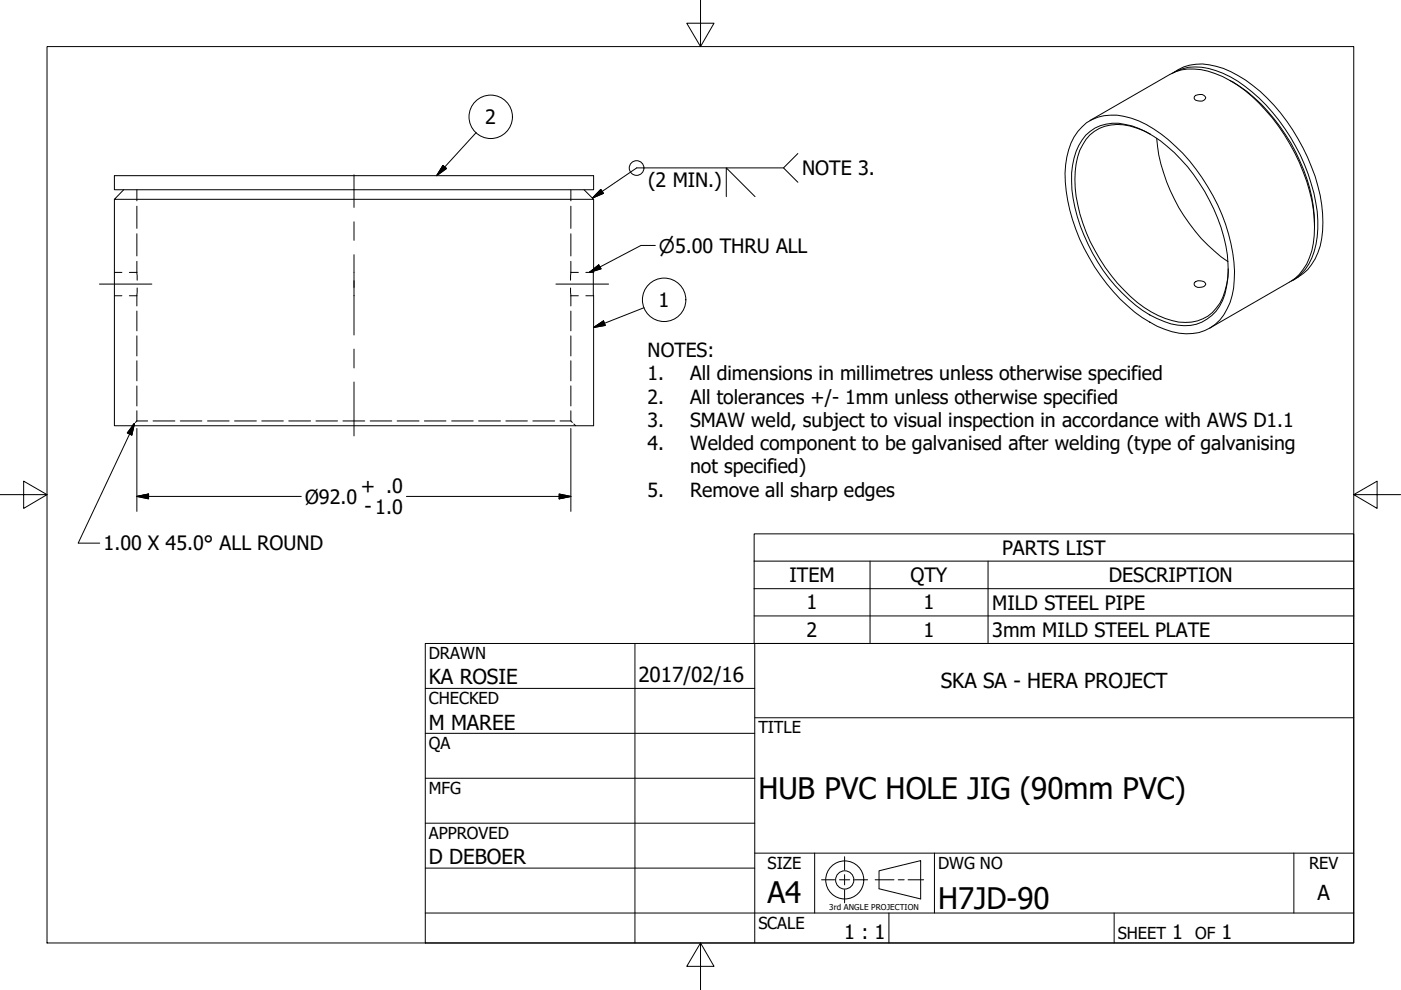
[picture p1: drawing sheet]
<svg xmlns="http://www.w3.org/2000/svg" width="297mm" height="210mm" viewBox="0 0 297 210" stroke-linecap="round" stroke-linejoin="round" font-family="sans-serif">
<!-- layer: Visible (ANSI) -->
<g fill="none" stroke="#000" stroke-width=".21">
<path d="M248.4 15.6a11.4 11.4 0 0 1 10.9-.1 34.6 34.6 0 0 1 15.4 15.5 33.6 33.6 0 0 1 4.6 19.2 11.4 11.4 0 0 1-5.5 9.4M248.8 15.4a10 10 0 0 1 9.1-1.3 26.3 26.3 0 0 1 12.2 8.2 41 41 0 0 1 10.3 23 16.7 16.7 0 0 1-2.3 10.8 11.1 11.1 0 0 1-3.9 3.3M260.7 17.1a34.2 34.2 0 0 1 13 13.2 34.4 34.4 0 0 1 5 17.9M24.3 37.2h101.6v3h-101.6zM229.4 26.9a9.9 9.9 0 0 1 10.4-1.8 28.7 28.7 0 0 1 12.4 9 39.6 39.6 0 0 1 9.5 23.4 15.1 15.1 0 0 1-3.1 10.4 9.6 9.6 0 0 1-10.1 2.4 26.5 26.5 0 0 1-12.4-8.4 39.4 39.4 0 0 1-10.3-25.2 15.2 15.2 0 0 1 2.7-8.9zM230.2 28.7a8.6 8.6 0 0 1 8.4-2.3 22.9 22.9 0 0 1 11.8 7.4 37.2 37.2 0 0 1 9.9 22.1 16.6 16.6 0 0 1-1.7 9 8.8 8.8 0 0 1-10.3 3.8 24.9 24.9 0 0 1-11.8-8.1 38.9 38.9 0 0 1-9.2-20.4 16.3 16.3 0 0 1 2.1-10.5zM231.1 25.6l16.9-9.8a10.9 10.9 0 0 1 9.6-.2 28.7 28.7 0 0 1 12.1 9.4 40.9 40.9 0 0 1 8.9 21.3 18.2 18.2 0 0 1-1.5 9.7 9.3 9.3 0 0 1-3.7 3.8l-16.9 9.8M244 28.5a12.9 12.9 0 0 0-9.7-1.7 9.2 9.2 0 0 0-6.1 8 30.8 30.8 0 0 0 5 20.1 33.9 33.9 0 0 0 10.9 11.2 13.4 13.4 0 0 0 9.8 1.9 9.4 9.4 0 0 0 6.2-7.8l.3-3.2M245.2 29.3a36.2 36.2 0 0 0 15.1 26.2M253.5 20.2a1.44 1.44 0 0 1 2.2 .5 1.44 1.44 0 0 1-2.5 .3v-.5zM24.3 42.3v48h101.6v-48M26.2 40.2l-1.9 2.1h101.6l-2.1-2.1"/>
<path d="M253.2 59.9a1.66 1.66 0 0 1 2.5 .3 1.52 1.52 0 0 1-2.5 .3z"/>
</g>
<!-- layer: Hidden (ANSI) -->
<g fill="none" stroke="#000" stroke-width=".21">
<path d="M24.3 57.8h1.5M27.4 57.8h1.6M29 57.8l.1 1.6M29 40.2v2.4M29 43.7v4.7M29 49.6v4.7M29 55.4v2.4M121 57.8v1.6M121 57.8h1.6M121 40.2v2.4M121 43.7v4.7M121 49.6v4.7"/>
<path d="M121 55.4v2.4M124.2 57.8h1.7M24.3 62.7h1.5M27.4 62.7h1.6M29 62.7v2.2M29 65.9v4.2M29 71.2v4.3M29 76.5v4.2M29.1 61.1l-.1 1.6M121 61.1v1.6M121 62.7h1.6M121 62.7v2.2"/>
<path d="M121 65.9v4.2M121 71.2v4.3M121 76.5v4.2M124.2 62.7h1.7M28.4 89.9l-.4 .4M29 89.3h2.3M29 89.3l-.3 .3M29 81.8v4.3M29 87.1v2.2M32.4 89.3h4.7M38.2 89.3h4.6M44 89.3h4.6"/>
<path d="M49.7 89.3h4.7M55.5 89.3h4.6M61.2 89.3h4.6M67 89.3h4.6M72.7 89.3h4.6M78.5 89.3h4.6M84.2 89.3h4.6M90 89.3h4.6M95.8 89.3h4.5M101.5 89.3h4.6M107.3 89.3h4.5M113 89.3h4.6"/>
<path d="M118.7 89.3h2.3l.3 .3M121 81.8v4.3M121 87.1v2.2M121.7 89.9l.3 .4"/>
</g>
<!-- layer: Symbol (ANSI) -->
<g fill="none" stroke="#000" stroke-width=".21">
<path d="M93.9 35.1l.8 .6-2.1 1.5zM101 28.1l-8.4 9.1M166.1 35.6h-31.1l-9.4 6.4M169.2 32.5l-3.1 3.1 3.1 3M125 57.8l1.9-1.6 .5 .8zM127.4 40.2l.6 .8-2.4 1zM138.9 52h-3l-10.9 5.8M154 41.7v-6.1l6.1 6.1M125.9 69.4l2.1-1.4 .3 1zM136.5 65.2l-10.6 4.2M28.5 89.8l-.6 2.4-.9-.4zM28.5 89.8l-11.9 25.4h4.5"/>
<path d="M159.9 119v-5.8h127.1v5.8M159.9 119h127.1v5.8M159.9 119v17.4h127.1v-11.6M184.5 119v17.4M209.5 119v17.4M159.9 124.8h127.1M159.9 130.6h127.1"/>
<circle cx="104" cy="24.8" r="4.6"/>
<circle cx="135" cy="35.6" r="1.56"/>
<circle cx="140.8" cy="63.6" r="4.6"/>
</g>
<!-- layer: Border (ANSI) -->
<path d="M148.5 -.1v10l-2.9-5h5.8l-2.9 5M10 9.9h277v190h-277zM0 104.9h10l-5-2.9v5.8l5-2.9M287 104.9l5 2.9v-5.8l-5 2.9h10M148.5 199.9l2.9 5h-5.8l2.9-5v10" fill="none" stroke="#000" stroke-width=".21"/>
<!-- layer: Title (ANSI) -->
<g fill="none" stroke="#000" stroke-width=".21">
<path d="M90.2 136.4h196.8v63.5h-196.8zM134.6 136.4v63.5M160 136.4v63.5M90.2 146h69.8M90.2 155.5h69.8M160 152.2h127M90.2 165h69.8M90.2 174.5h69.8M90.2 193.6h196.8M90.2 184.1h69.8M160 180.9h127M172.7 180.9v12.7"/>
<path d="M188.5 193.6v6.3M198.1 180.9v12.7M236.2 193.6v6.3M274.3 180.9v12.7"/>
</g>
<!-- layer: Dimension (ANSI) -->
<path d="M29 90.8v17.6M121 90.8v17.6M29 105.3l2.5-.6v1.1zM29 105.3h34.9M86.2 105.3h34.8M118.6 104.7l2.4 .6-2.4 .5z" fill="none" stroke="#000" stroke-width=".21"/>
<path d="M29 105.3l2.5-.6zM29 105.3l2.5-.6v1.1zM118.6 105.8l2.4-.5zM118.6 104.7l2.4 .6-2.4 .5z" fill="#000" stroke="#000" stroke-width=".21"/>
<!-- layer: Centerline (ANSI) -->
<path d="M75.1 37.1v6.9M75.1 47v4M75.1 54v17M21.1 60.2h11.1M75.1 74v4M117.9 60.2h11.1M75.1 81v11.4" fill="none" stroke="#000" stroke-width=".21"/>
<!-- layer: Symbol (ANSI) -->
<path d="M93.9 35.1l-1.3 2.1zM93.9 35.1l.8 .6-2.1 1.5zM125 57.8l1.9-1.6zM125 57.8l1.9-1.6 .5 .8zM127.4 40.2l-1.8 1.8zM127.4 40.2l.6 .8-2.4 1zM125.9 69.4l2.1-1.4zM125.9 69.4l2.1-1.4 .3 1zM28.5 89.8l-.6 2.4zM28.5 89.8l-.6 2.4-.9-.4z" fill="#000" stroke="#000" stroke-width=".21"/>
<!-- layer: Sketch Geometry (ANSI) -->
<g fill="none" stroke="#000" stroke-width=".21">
<path d="M174.2 186.5h2.8M178 186.5h2.1M179.1 181.6v2.8M179.1 185.5v2.1M179.1 188.6v2.8M181.2 186.5h2.8M185.5 186.5h4M186.4 184.6l8.8-2.1v8.1l-8.8-2.2zM190.4 186.5h1.3M192.5 186.5h3.3"/>
<circle cx="179.1" cy="186.6" r="4"/>
<circle cx="179.1" cy="186.6" r="1.94"/>
</g>
<g font-size="6.3">
<text x="160.8" y="169.3">HUB PVC HOLE JIG (90mm PVC)</text>
<text x="162.8" y="191.4">A4</text>
<text x="198.9" y="192.7">H7JD-90</text>
</g>
<g font-size="4.4">
<text x="90.9" y="145.1">KA ROSIE</text>
<text x="135.4" y="144.5">2017/02/16</text>
<text x="199.5" y="145.9">SKA SA - HERA PROJECT</text>
<text x="90.9" y="154.7">M MAREE</text>
<text x="90.9" y="183.2">D DEBOER</text>
<text x="279.3" y="190.7">A</text>
</g>
<g font-size="4.2">
<text x="102.9" y="26.3">2</text>
<text x="137.4" y="39.7">(2 MIN.)</text>
<text x="170.1" y="37.1">NOTE 3.</text>
<text x="139.6" y="65.1">1</text>
<text x="76.5" y="104.4">+ .0</text>
<text x="77.3" y="108.7">- 1.0</text>
<text x="22" y="116.7">1.00 X 45.0° ALL ROUND</text>
<text x="212.5" y="117.6">PARTS LIST</text>
<text x="167.4" y="123.4">ITEM</text>
<text x="193" y="123.5">QTY</text>
<text x="235.1" y="123.5">DESCRIPTION</text>
<text x="171" y="129.2">1</text>
<text x="195.8" y="129.2">1</text>
<text x="210.4" y="129.3">MILD STEEL PIPE</text>
<text x="171" y="135">2</text>
<text x="195.8" y="135">1</text>
<text x="210.4" y="135">3mm MILD STEEL PLATE</text>
<text x="179" y="199.2">1 : 1</text>
<text x="248.5" y="199.1">1</text>
<text x="259" y="199.1">1</text>
</g>
<g font-size="4.1">
<text x="137.3" y="75.7">NOTES:</text>
<text x="137.3" y="80.6">1.</text>
<text x="146.3" y="80.6">All dimensions in millimetres unless otherwise specified</text>
<text x="137.3" y="85.6">2.</text>
<text x="146.3" y="85.6">All tolerances +/- 1mm unless otherwise specified</text>
<text x="137.3" y="90.5">3.</text>
<text x="137.3" y="95.5">4.</text>
<text x="146.3" y="90.5">SMAW weld, subject to visual inspection in accordance with AWS D1.1</text>
<text x="146.3" y="95.5">Welded component to be galvanised after welding (type of galvanising</text>
<text x="146.3" y="100.4">not specified)</text>
<text x="64.7" y="106.8">Ø92.0</text>
<text x="137.3" y="105.3">5.</text>
<text x="146.3" y="105.3">Remove all sharp edges</text>
</g>
<text font-size="4" x="139.7" y="53.6">⌀5.00 THRU ALL</text>
<g font-size="3.5">
<text x="90.9" y="139.7">DRAWN</text>
<text x="90.9" y="149.3">CHECKED</text>
<text x="160.8" y="155.5">TITLE</text>
<text x="90.9" y="158.8">QA</text>
<text x="90.9" y="168.3">MFG</text>
<text x="90.9" y="177.8">APPROVED</text>
<text x="162.8" y="184.2">SIZE</text>
<text x="198.9" y="184.2">DWG NO</text>
<text x="277.6" y="184.2">REV</text>
<text x="160.8" y="196.9">SCALE</text>
<text x="237" y="199.1">SHEET</text>
<text x="253.4" y="199.1">OF</text>
</g>
<text font-size="1.7" x="175.8" y="192.9">3rd ANGLE PROJECTION</text>
</svg>
